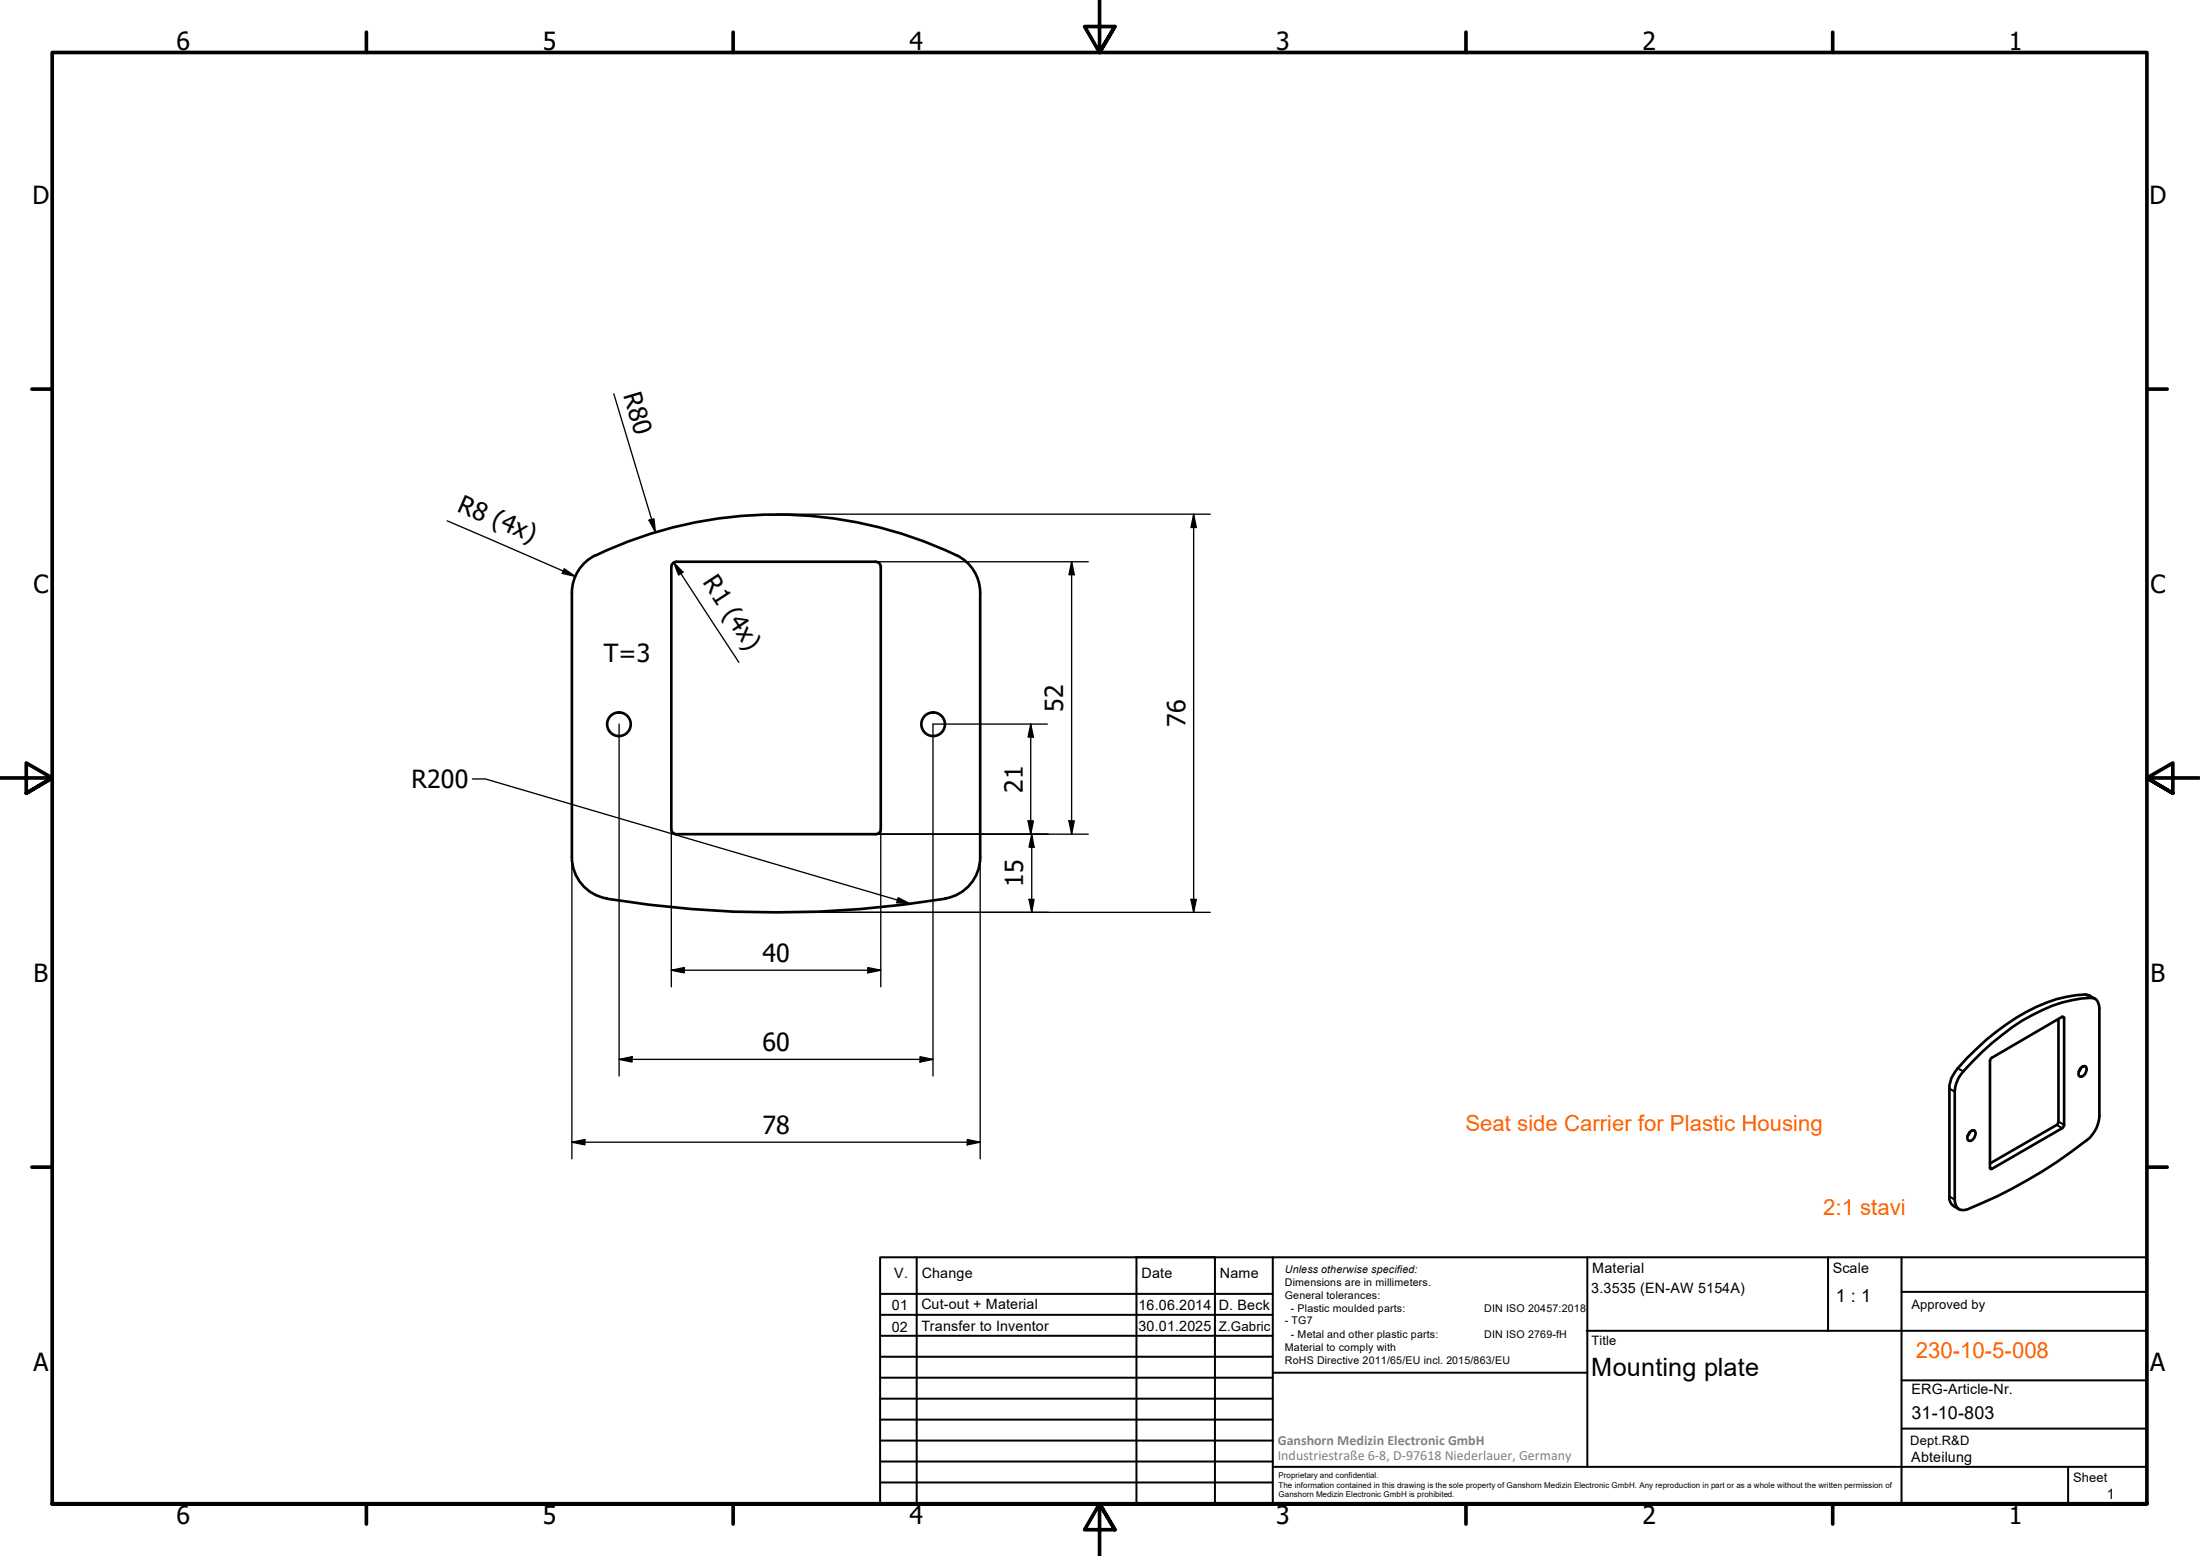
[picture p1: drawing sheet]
<svg xmlns="http://www.w3.org/2000/svg" width="420mm" height="297mm" viewBox="0 0 420 297" stroke-linecap="round" stroke-linejoin="round" font-family="sans-serif">
<!-- layer: Visible (ISO) -->
<g fill="none" stroke="#000" stroke-width=".51">
<path d="M109.2 113.2v50.5a8 8 0 0 0 6.7 7.8M113.8 106a8 8 0 0 0-4.6 7.2M113.8 106a79.9 79.9 0 0 1 69.7 .4 8 8 0 0 1 3.7 6.8M187.2 113.2v50.5a8 8 0 0 1-6.7 7.8M128.2 158.3a.98 .98 0 0 0 1 .9h38a.99 .99 0 0 0 1-.9M128.2 158.2v-50a.98 .98 0 0 1 1-1h38a.99 .99 0 0 1 1 1v50M115.9 171.6a201.9 201.9 0 0 0 64.6 0M393.1 194.5v19.9l-.3 .3-12.8 7.4M400.1 190.7a3.8 3.8 0 0 0-3.6-.7 31.6 31.6 0 0 0-15.2 7 38.1 38.1 0 0 0-8.2 8.2 5.3 5.3 0 0 0-.8 2.6v20.6a1.86 1.86 0 0 0 .8 1.8l1 .7M376.2 216.1l.3-.2 .6-.1a1.39 1.39 0 0 1-1.1 2 .85 .85 0 0 1-.1-1.3zM376.2 216.1l-.4 .7M376.7 202.6a41 41 0 0 1 17.1-11.2 17.1 17.1 0 0 1 5.9-.9 1.68 1.68 0 0 1 1.2 2v20.6a6.1 6.1 0 0 1-2.4 4.6 90.2 90.2 0 0 1-23.3 13.3 1.68 1.68 0 0 1-1.9-2v-20.6a6.3 6.3 0 0 1 1.7-3.9z"/>
<path d="M380.2 202l13.6-7.9 .3 .1v20.8l-.3 .4-13.6 7.8-.2-.3v-20.4zM397.4 203.9l.3-.3h.6a1.39 1.39 0 0 1-1 1.9 .85 .85 0 0 1-.2-1.2zM397.4 203.9l-.4 .7"/>
<circle cx="118.2" cy="138.3" r="2.25"/>
<circle cx="178.2" cy="138.3" r="2.25"/>
</g>
<!-- layer: Visible Narrow (ISO) -->
<path d="M393.8 194.1l.4 .3M398.3 189.9l1 .6M372.3 207.8l1 .6M373.9 203.9l1.1 .6M392.8 214.7l1 .7M393.1 214.1l1.1 .6M372.3 228.4l1 .6M380 222.9l.4 .2" fill="none" stroke="#000" stroke-width=".38"/>
<!-- layer: Border (ISO) -->
<g fill="none" stroke="#000" stroke-width=".7">
<path d="M70 6.1v3.9M140 6.1v3.9M210 0v10l-2.9-4.9h5.8l-2.9 4.9 2.9-4.9M280 6.1v3.9M350 6.1v3.9M6.1 74.3h3.9M410 74.3h3.9M0 148.5h10l-5-2.8v5.7l5-2.9-5 2.9M420 148.5h-10l5-2.8v5.7l-5-2.9 5 2.9M6.1 222.8h3.9M410 222.8h3.9M10 287.1v-277.1h400v277.1h-400h400"/>
<path d="M70 287.1v3.8M140 287.1v3.8M212.9 292l-2.9-4.9 2.9 4.9h-5.8l2.9-4.9v9.9M280 287.1v3.8M350 287.1v3.8"/>
</g>
<!-- layer: TitleBlock -->
<g fill="none" stroke="#000" stroke-width=".38">
<path d="M168.1 251h75M168.1 247h75M168.1 255h75M168.1 259h75M175.1 240v47M216.9 240h15M217 240v47M232 240v47M243.1 240.1v46.9h-75v-47h241.9v47.1h-167M303 254h107M303.1 240v40M349.1 240v14"/>
<path d="M363.2 240v47.1M363.2 246.6h46.8M168.1 271h75M168.1 263h75M168.1 267h75M168.1 275h75M168.1 279h75M243.1 262.1h60M363.2 272.7h46.8M363.2 263.5h46.8M168.1 283h75M216.9 287h15"/>
<path d="M243.1 280h166.9M395 280.1v7"/>
</g>
<!-- layer: Dimension (ISO) -->
<g fill="none" stroke="#000" stroke-width=".25">
<path d="M117.2 75.2l8 26.4M85.4 99.4l24.5 10.6M124 99.3l.9-.3 .3 2.6zM148.2 98.2h82.9M228 98.2v76M228 98.2l.5 2.5h-1zM107.8 108.6l2.1 1.4-2.5-.5zM128.7 107.4l1.7 1.8-.8 .6zM128.7 107.4l12.4 19M167.2 107.2h40.6M204.7 107.2v52M204.7 107.2l.5 2.5h-1z"/>
<path d="M118.2 138.2v67.2M196.8 138.2v21M196.9 138.2l.5 2.5h-1.1zM200 138.2h-21.8v67.2M128.2 158.2v30.2M167.2 159.2h40.6M168.2 158.2v30.2M196.3 156.7h1.1l-.6 2.5zM197 159.2v15M197 159.2l.5 2.5h-1zM204.2 156.7h1l-.5 2.5zM109.2 163.7v57.5"/>
<path d="M148.2 174.2h82.9M187.2 163.7v57.5M196.5 171.7h1l-.5 2.5zM227.5 171.7h1l-.5 2.5zM128.2 185.2l2.5-.5v1zM128.2 185.2h40M165.7 184.7l2.5 .5-2.5 .5zM109.2 218l2.5-.5v1.1zM109.2 218h78M118.2 202.2l2.5-.5v1zM118.2 202.2h60M175.7 201.7l2.5 .5-2.5 .5z"/>
<path d="M184.7 217.5l2.5 .5-2.5 .6z"/>
</g>
<g fill="#000">
<path d="M124 99.3l.9-.3 .3 2.6zM107.8 108.6l2.1 1.4-2.5-.5zM128.7 107.4l1.7 1.8-.8 .6zM204.7 107.2l.5 2.5h-1zM228 98.2l.5 2.5h-1zM196.3 156.7h1.1l-.6 2.5zM196.9 138.2l.5 2.5h-1.1zM204.2 156.7h1l-.5 2.5zM196.5 171.7h1l-.5 2.5zM197 159.2l.5 2.5h-1zM227.5 171.7h1l-.5 2.5zM128.2 185.2l2.5-.5v1z"/>
<path d="M165.7 184.7l2.5 .5-2.5 .5zM109.2 218l2.5-.5v1.1zM118.2 202.2l2.5-.5v1zM175.7 201.7l2.5 .5-2.5 .5zM184.7 217.5l2.5 .5-2.5 .6z"/>
</g>
<!-- layer: Symbol (ISO) -->
<path d="M90.2 148.7h2.5l81.1 23.8M171.5 171.4l2.3 1.1-2.5-.2z" fill="none" stroke="#000" stroke-width=".25"/>
<path d="M171.5 171.4l2.3 1.1-2.5-.2z" fill="#000"/>
<g font-size="4.8">
<text x="33.7" y="9.6">6</text>
<text x="103.7" y="9.6">5</text>
<text x="173.7" y="9.6">4</text>
<text x="243.7" y="9.6">3</text>
<text x="313.7" y="9.6">2</text>
<text x="383.7" y="9.6">1</text>
<text x="6.2" y="38.9">D</text>
<text x="410.5" y="38.9">D</text>
<text x="119" y="75.4" transform="rotate(73 119 75.4)">R80</text>
<text x="87.1" y="97.5" transform="rotate(23 87.1 97.5)">R8 (4x)</text>
<text x="6.4" y="113.1">C</text>
<text x="134.1" y="111.2" transform="rotate(57 134.1 111.2)">R1 (4x)</text>
<text x="410.7" y="113.1">C</text>
<text x="115.3" y="126.4">T=3</text>
<text x="203.1" y="135.9" transform="rotate(-90 203.1 135.9)">52</text>
<text x="226.4" y="138.8" transform="rotate(-90 226.4 138.8)">76</text>
<text x="78.6" y="150.4">R200</text>
<text x="195.3" y="151.4" transform="rotate(-90 195.3 151.4)">21</text>
<text x="195.4" y="169.3" transform="rotate(-90 195.4 169.3)">15</text>
<text x="145.6" y="183.6">40</text>
<text x="6.4" y="187.4">B</text>
<text x="410.7" y="187.4">B</text>
<text x="145.6" y="200.6">60</text>
<text x="145.6" y="216.5">78</text>
<text x="6.4" y="261.7">A</text>
<text x="303.9" y="262.6">Mounting plate</text>
<text x="410.7" y="261.7">A</text>
<text x="33.7" y="290.9">6</text>
<text x="103.7" y="290.9">5</text>
<text x="173.7" y="290.9">4</text>
<text x="243.7" y="290.9">3</text>
<text x="313.7" y="290.9">2</text>
<text x="383.7" y="290.9">1</text>
</g>
<g font-size="4.2" fill="#ff6200">
<text x="279.9" y="216">Seat side Carrier for Plastic Housing</text>
<text x="348.2" y="232">2:1 stavi</text>
<text x="365.9" y="259.2">230-10-5-008</text>
</g>
<g font-size="3.4">
<text x="350.6" y="248.5">1 : 1</text>
<text x="365.1" y="270.9">31-10-803</text>
</g>
<g font-size="2.7">
<text x="170.8" y="244">V.</text>
<text x="176" y="244">Change</text>
<text x="218" y="244">Date</text>
<text x="233" y="244">Name</text>
<text x="304.1" y="243">Material</text>
<text x="350" y="243.1">Scale</text>
<text x="170.3" y="250">01</text>
<text x="176" y="249.9">Cut-out + Material</text>
<text x="217.4" y="250">16.06.2014</text>
<text x="232.8" y="250">D. Beck</text>
<text x="303.9" y="246.8">3.3535 (EN-AW 5154A)</text>
<text x="170.3" y="254.4">02</text>
<text x="176" y="254.1">Transfer to Inventor</text>
<text x="217.4" y="254">30.01.2025</text>
<text x="365.1" y="266.1">ERG-Article-Nr.</text>
<text x="365" y="279">Abteilung</text>
<text x="402.3" y="286.2">1</text>
</g>
<g font-size="2.7" fill="#808080">
<text x="244" y="275.8">Ganshorn Medizin Electronic GmbH</text>
<text x="244" y="278.7">Industriestraße 6-8, D-97618 Niederlauer, Germany</text>
</g>
<g font-size="2.5">
<text x="365.1" y="249.9">Approved by</text>
<text x="232.8" y="254">Z.Gabric</text>
<text x="304" y="256.8">Title</text>
<text x="364.8" y="275.8">Dept.R&amp;D</text>
<text x="395.9" y="282.9">Sheet</text>
</g>
<g font-size="2">
<text x="245.4" y="242.9">Unless otherwise specified:</text>
<text x="245.4" y="245.4">Dimensions are in millimeters.</text>
<text x="245.4" y="247.9">General tolerances:</text>
<text x="246.5" y="250.4">- Plastic moulded parts:</text>
<text x="283.5" y="250.4">DIN ISO 20457:2018</text>
<text x="245.4" y="252.8">- TG7</text>
<text x="245.4" y="257.9">Material to comply with</text>
<text x="246.5" y="255.4">- Metal and other plastic parts:</text>
<text x="283.5" y="255.4">DIN ISO 2769-fH</text>
<text x="245.4" y="260.3">RoHS Directive 2011/65/EU incl. 2015/863/EU</text>
</g>
<g font-size="1.5">
<text x="244.2" y="282.2">Proprietary and confidential.</text>
<text x="244.2" y="284">The information contained in this drawing is the sole property of Ganshorn Medizin Electronic GmbH. Any reproduction in part or as a whole without the written permission of</text>
<text x="244.2" y="285.8">Ganshorn Medizin Electronic GmbH is prohibited.</text>
</g>
</svg>
